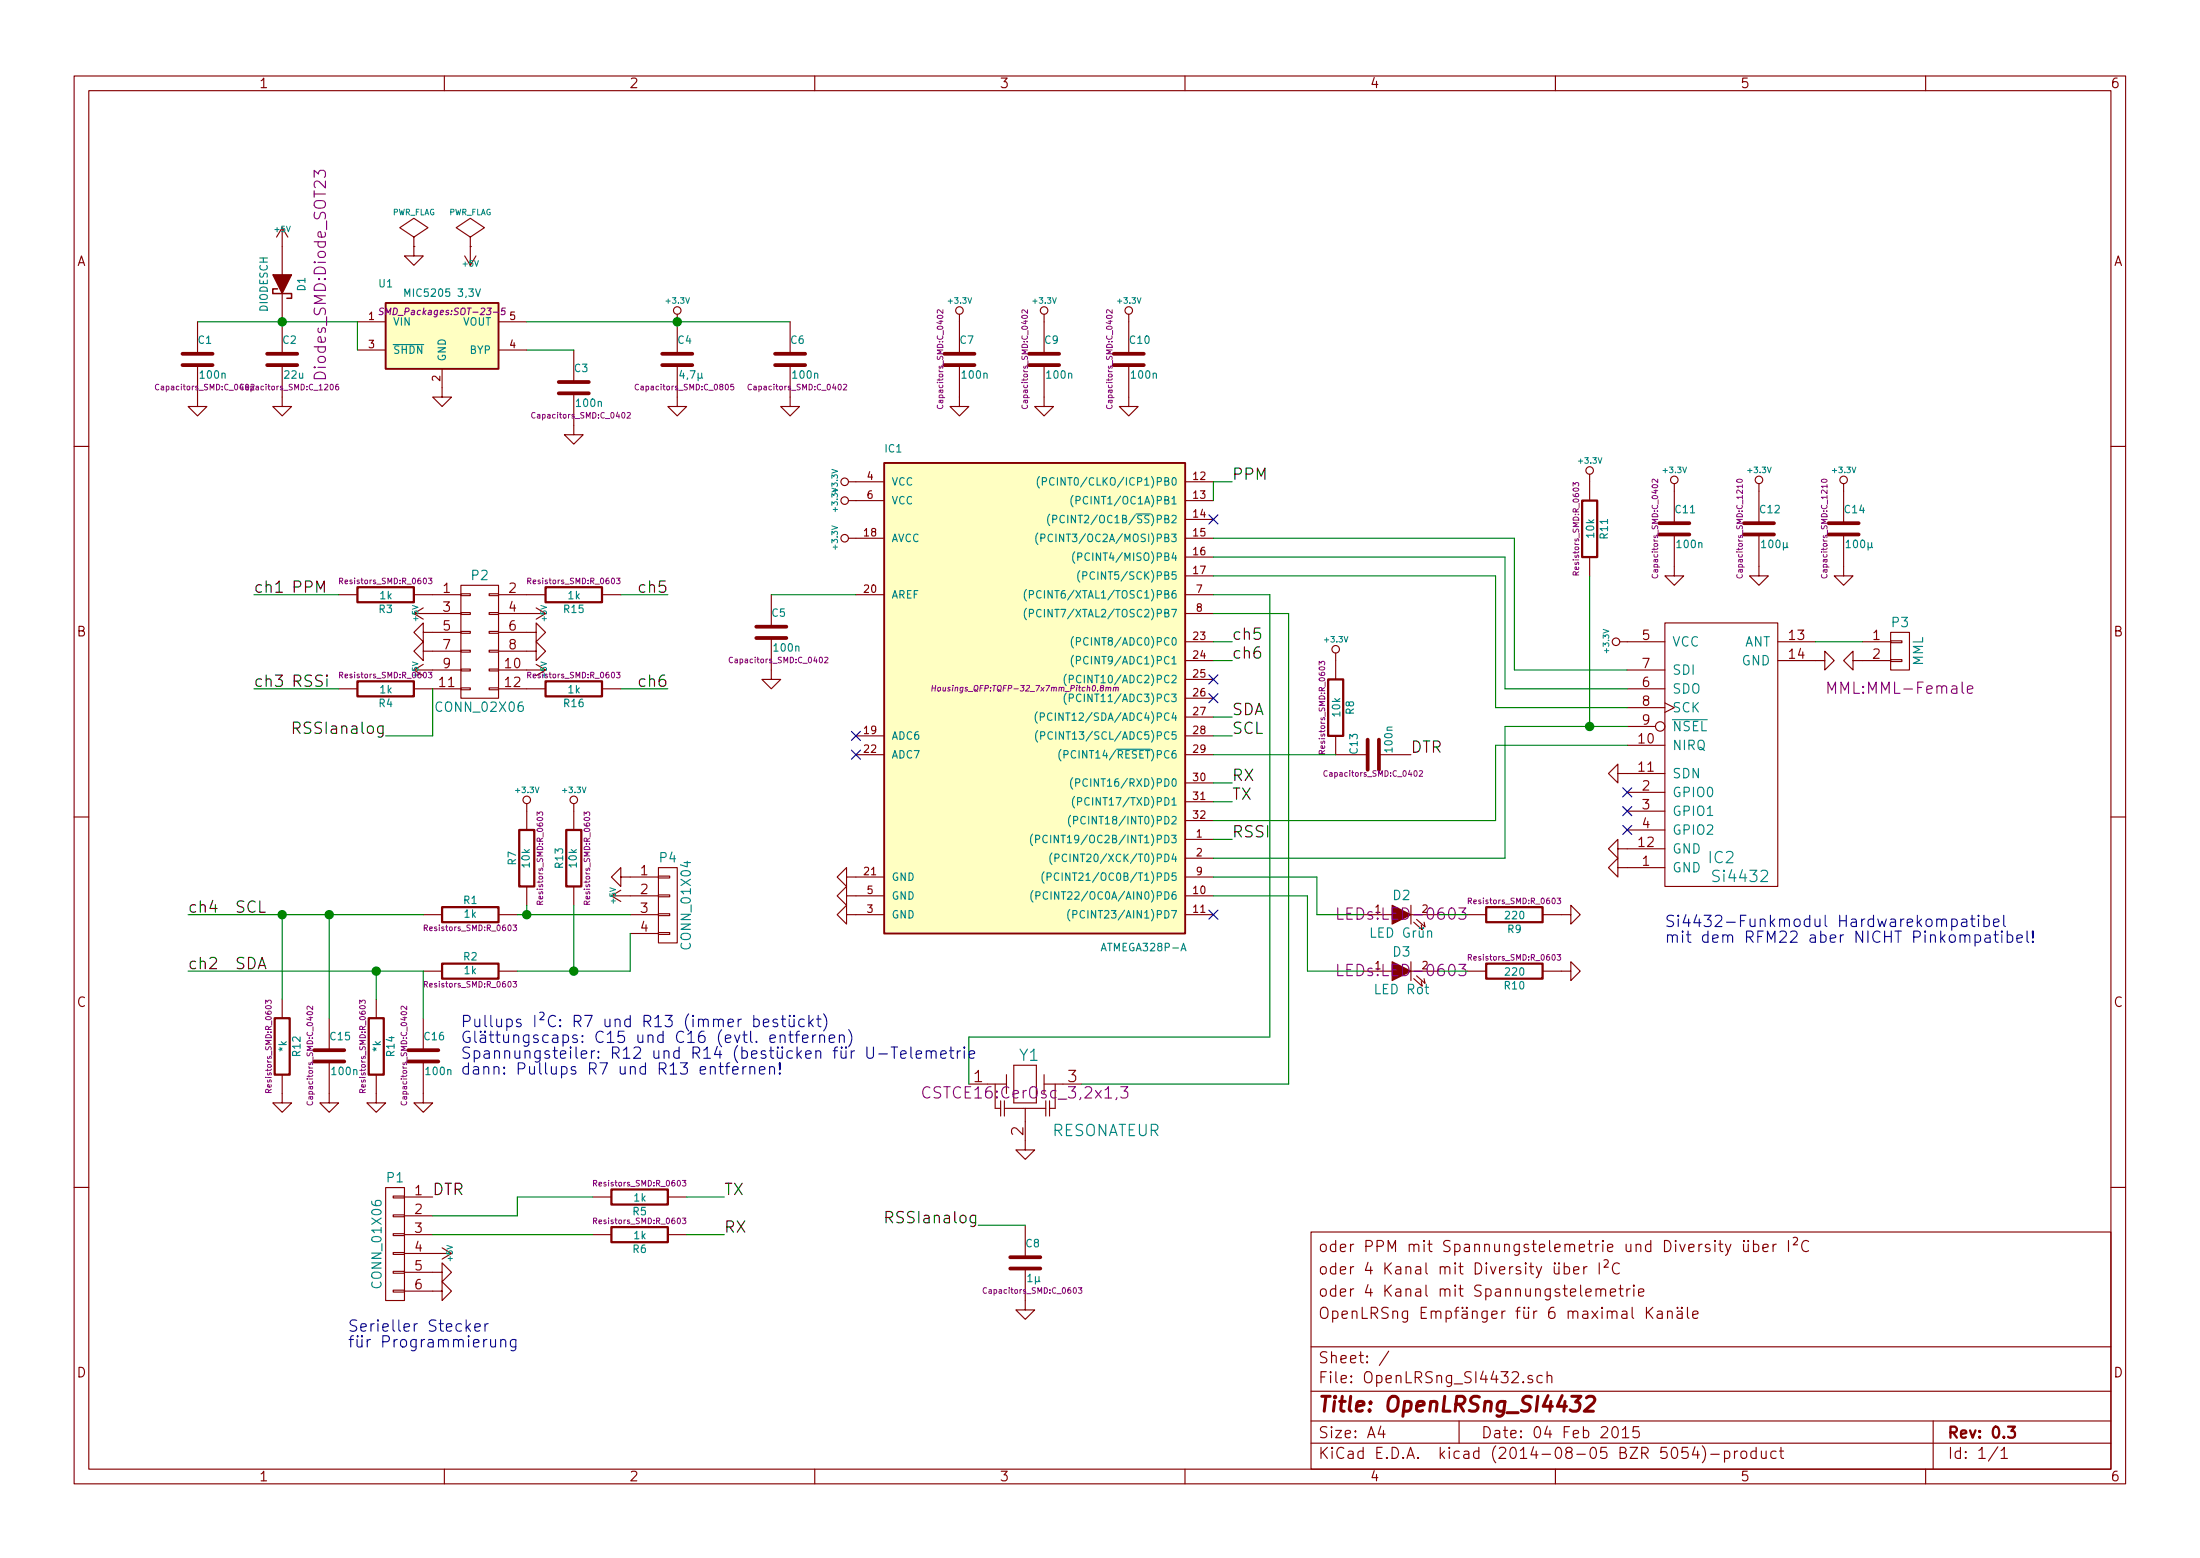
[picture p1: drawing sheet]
EESchema Schematic File Version 2
LIBS:power
LIBS:device
LIBS:transistors
LIBS:conn
LIBS:linear
LIBS:regul
LIBS:74xx
LIBS:cmos4000
LIBS:adc-dac
LIBS:memory
LIBS:xilinx
LIBS:special
LIBS:microcontrollers
LIBS:dsp
LIBS:microchip
LIBS:analog_switches
LIBS:motorola
LIBS:texas
LIBS:intel
LIBS:audio
LIBS:interface
LIBS:digital-audio
LIBS:philips
LIBS:display
LIBS:cypress
LIBS:siliconi
LIBS:opto
LIBS:atmel
LIBS:contrib
LIBS:valves
LIBS:si4432
LIBS:Resonator_3pins
LIBS:OpenLRSng_SI4432-cache
EELAYER 24 0
EELAYER END
$Descr A4 11693 8268
encoding utf-8
Sheet 1 1
Title "OpenLRSng_SI4432"
Date "04 Feb 2015"
Rev "0.3"
Comp ""
Comment1 "OpenLRSng Empfänger für 6 maximal Kanäle"
Comment2 "oder 4 Kanal mit Spannungstelemetrie"
Comment3 "oder 4 Kanal mit Diversity über I²C"
Comment4 "oder PPM mit Spannungstelemetrie und Diversity über I²C"
$EndDescr
$Comp
L Si4432 IC2
U 1 1
P 9150 4000
F 0 "IC2" H 9150 3450 60  0000 C CNN
F 1 "Si4432" H 9250 3350 60  0000 C CNN
F 2 "SI4432_Module:SI4432_Module" H 7800 3550 60  0001 C CNN
F 3 "" H 7800 3550 60  0000 C CNN
	1    9150 4000
	1    0    0    -1  
$EndComp
$Comp
L ATMEGA328P-A IC1
U 1 1
P 5450 3650
F 0 "IC1" H 4700 4900 40  0000 L BNN
F 1 "ATMEGA328P-A" H 5850 2250 40  0000 L BNN
F 2 "Housings_QFP:TQFP-32_7x7mm_Pitch0.8mm" H 5450 3650 30  0000 C CIN
F 3 "" H 5450 3650 60  0000 C CNN
	1    5450 3650
	1    0    0    -1  
$EndComp
$Comp
L +3.3V #PWR01
U 1 1
P 4550 2550
F 0 "#PWR01" H 4550 2510 30  0001 C CNN
F 1 "+3.3V" H 4550 2660 30  0000 C CNN
F 2 "" H 4550 2550 60  0000 C CNN
F 3 "" H 4550 2550 60  0000 C CNN
	1    4550 2550
	0    -1   -1   0   
$EndComp
$Comp
L +3.3V #PWR02
U 1 1
P 4550 2650
F 0 "#PWR02" H 4550 2610 30  0001 C CNN
F 1 "+3.3V" H 4550 2760 30  0000 C CNN
F 2 "" H 4550 2650 60  0000 C CNN
F 3 "" H 4550 2650 60  0000 C CNN
	1    4550 2650
	0    -1   -1   0   
$EndComp
$Comp
L +3.3V #PWR03
U 1 1
P 4550 2850
F 0 "#PWR03" H 4550 2810 30  0001 C CNN
F 1 "+3.3V" H 4550 2960 30  0000 C CNN
F 2 "" H 4550 2850 60  0000 C CNN
F 3 "" H 4550 2850 60  0000 C CNN
	1    4550 2850
	0    -1   -1   0   
$EndComp
$Comp
L GND #PWR04
U 1 1
P 4550 4650
F 0 "#PWR04" H 4550 4650 30  0001 C CNN
F 1 "GND" H 4550 4580 30  0001 C CNN
F 2 "" H 4550 4650 60  0000 C CNN
F 3 "" H 4550 4650 60  0000 C CNN
	1    4550 4650
	0    1    1    0   
$EndComp
$Comp
L GND #PWR05
U 1 1
P 4550 4750
F 0 "#PWR05" H 4550 4750 30  0001 C CNN
F 1 "GND" H 4550 4680 30  0001 C CNN
F 2 "" H 4550 4750 60  0000 C CNN
F 3 "" H 4550 4750 60  0000 C CNN
	1    4550 4750
	0    1    1    0   
$EndComp
$Comp
L GND #PWR06
U 1 1
P 4550 4850
F 0 "#PWR06" H 4550 4850 30  0001 C CNN
F 1 "GND" H 4550 4780 30  0001 C CNN
F 2 "" H 4550 4850 60  0000 C CNN
F 3 "" H 4550 4850 60  0000 C CNN
	1    4550 4850
	0    1    1    0   
$EndComp
$Comp
L C C7
U 1 1
P 5100 1900
F 0 "C7" H 5100 2000 40  0000 L CNN
F 1 "100n" H 5106 1815 40  0000 L CNN
F 2 "Capacitors_SMD:C_0402" V 5000 1900 30  0000 C CNN
F 3 "" H 5100 1900 60  0000 C CNN
	1    5100 1900
	1    0    0    -1  
$EndComp
$Comp
L C C9
U 1 1
P 5550 1900
F 0 "C9" H 5550 2000 40  0000 L CNN
F 1 "100n" H 5556 1815 40  0000 L CNN
F 2 "Capacitors_SMD:C_0402" V 5450 1900 30  0000 C CNN
F 3 "" H 5550 1900 60  0000 C CNN
	1    5550 1900
	1    0    0    -1  
$EndComp
$Comp
L C C10
U 1 1
P 6000 1900
F 0 "C10" H 6000 2000 40  0000 L CNN
F 1 "100n" H 6006 1815 40  0000 L CNN
F 2 "Capacitors_SMD:C_0402" V 5900 1900 30  0000 C CNN
F 3 "" H 6000 1900 60  0000 C CNN
	1    6000 1900
	1    0    0    -1  
$EndComp
$Comp
L GND #PWR07
U 1 1
P 5100 2100
F 0 "#PWR07" H 5100 2100 30  0001 C CNN
F 1 "GND" H 5100 2030 30  0001 C CNN
F 2 "" H 5100 2100 60  0000 C CNN
F 3 "" H 5100 2100 60  0000 C CNN
	1    5100 2100
	1    0    0    -1  
$EndComp
$Comp
L GND #PWR08
U 1 1
P 5550 2100
F 0 "#PWR08" H 5550 2100 30  0001 C CNN
F 1 "GND" H 5550 2030 30  0001 C CNN
F 2 "" H 5550 2100 60  0000 C CNN
F 3 "" H 5550 2100 60  0000 C CNN
	1    5550 2100
	1    0    0    -1  
$EndComp
$Comp
L GND #PWR09
U 1 1
P 6000 2100
F 0 "#PWR09" H 6000 2100 30  0001 C CNN
F 1 "GND" H 6000 2030 30  0001 C CNN
F 2 "" H 6000 2100 60  0000 C CNN
F 3 "" H 6000 2100 60  0000 C CNN
	1    6000 2100
	1    0    0    -1  
$EndComp
$Comp
L +3.3V #PWR010
U 1 1
P 5100 1700
F 0 "#PWR010" H 5100 1660 30  0001 C CNN
F 1 "+3.3V" H 5100 1810 30  0000 C CNN
F 2 "" H 5100 1700 60  0000 C CNN
F 3 "" H 5100 1700 60  0000 C CNN
	1    5100 1700
	1    0    0    -1  
$EndComp
$Comp
L +3.3V #PWR011
U 1 1
P 5550 1700
F 0 "#PWR011" H 5550 1660 30  0001 C CNN
F 1 "+3.3V" H 5550 1810 30  0000 C CNN
F 2 "" H 5550 1700 60  0000 C CNN
F 3 "" H 5550 1700 60  0000 C CNN
	1    5550 1700
	1    0    0    -1  
$EndComp
$Comp
L +3.3V #PWR012
U 1 1
P 6000 1700
F 0 "#PWR012" H 6000 1660 30  0001 C CNN
F 1 "+3.3V" H 6000 1810 30  0000 C CNN
F 2 "" H 6000 1700 60  0000 C CNN
F 3 "" H 6000 1700 60  0000 C CNN
	1    6000 1700
	1    0    0    -1  
$EndComp
$Comp
L C C5
U 1 1
P 4100 3350
F 0 "C5" H 4100 3450 40  0000 L CNN
F 1 "100n" H 4106 3265 40  0000 L CNN
F 2 "Capacitors_SMD:C_0402" H 4138 3200 30  0000 C CNN
F 3 "" H 4100 3350 60  0000 C CNN
	1    4100 3350
	1    0    0    -1  
$EndComp
$Comp
L GND #PWR013
U 1 1
P 4100 3550
F 0 "#PWR013" H 4100 3550 30  0001 C CNN
F 1 "GND" H 4100 3480 30  0001 C CNN
F 2 "" H 4100 3550 60  0000 C CNN
F 3 "" H 4100 3550 60  0000 C CNN
	1    4100 3550
	1    0    0    -1  
$EndComp
$Comp
L C C11
U 1 1
P 8900 2800
F 0 "C11" H 8900 2900 40  0000 L CNN
F 1 "100n" H 8906 2715 40  0000 L CNN
F 2 "Capacitors_SMD:C_0402" V 8800 2800 30  0000 C CNN
F 3 "" H 8900 2800 60  0000 C CNN
	1    8900 2800
	1    0    0    -1  
$EndComp
$Comp
L GND #PWR014
U 1 1
P 8900 3000
F 0 "#PWR014" H 8900 3000 30  0001 C CNN
F 1 "GND" H 8900 2930 30  0001 C CNN
F 2 "" H 8900 3000 60  0000 C CNN
F 3 "" H 8900 3000 60  0000 C CNN
	1    8900 3000
	1    0    0    -1  
$EndComp
$Comp
L +3.3V #PWR015
U 1 1
P 8650 3400
F 0 "#PWR015" H 8650 3360 30  0001 C CNN
F 1 "+3.3V" H 8650 3510 30  0000 C CNN
F 2 "" H 8650 3400 60  0000 C CNN
F 3 "" H 8650 3400 60  0000 C CNN
	1    8650 3400
	0    -1   -1   0   
$EndComp
$Comp
L GND #PWR016
U 1 1
P 8650 4600
F 0 "#PWR016" H 8650 4600 30  0001 C CNN
F 1 "GND" H 8650 4530 30  0001 C CNN
F 2 "" H 8650 4600 60  0000 C CNN
F 3 "" H 8650 4600 60  0000 C CNN
	1    8650 4600
	0    1    1    0   
$EndComp
$Comp
L +3.3V #PWR017
U 1 1
P 8900 2600
F 0 "#PWR017" H 8900 2560 30  0001 C CNN
F 1 "+3.3V" H 8900 2710 30  0000 C CNN
F 2 "" H 8900 2600 60  0000 C CNN
F 3 "" H 8900 2600 60  0000 C CNN
	1    8900 2600
	1    0    0    -1  
$EndComp
$Comp
L R R8
U 1 1
P 7100 3750
F 0 "R8" V 7180 3750 40  0000 C CNN
F 1 "10k" V 7107 3751 40  0000 C CNN
F 2 "Resistors_SMD:R_0603" V 7030 3750 30  0000 C CNN
F 3 "" H 7100 3750 30  0000 C CNN
	1    7100 3750
	1    0    0    -1  
$EndComp
$Comp
L +3.3V #PWR018
U 1 1
P 7100 3500
F 0 "#PWR018" H 7100 3460 30  0001 C CNN
F 1 "+3.3V" H 7100 3610 30  0000 C CNN
F 2 "" H 7100 3500 60  0000 C CNN
F 3 "" H 7100 3500 60  0000 C CNN
	1    7100 3500
	1    0    0    -1  
$EndComp
$Comp
L C C13
U 1 1
P 7300 4000
F 0 "C13" H 7300 4100 40  0000 L CNN
F 1 "100n" H 7306 3915 40  0000 L CNN
F 2 "Capacitors_SMD:C_0402" V 7200 4000 30  0000 C CNN
F 3 "" H 7300 4000 60  0000 C CNN
	1    7300 4000
	0    -1   -1   0   
$EndComp
Text Label 7500 4000 0    60   ~ 0
DTR
$Comp
L RESONATEUR Y1
U 1 1
P 5450 5800
F 0 "Y1" H 5470 6000 60  0000 C CNN
F 1 "RESONATEUR" H 5880 5600 60  0000 C CNN
F 2 "CSTCE16:CerOsc_3,2x1,3" H 5450 5800 60  0000 C CNN
F 3 "" H 5450 5800 60  0000 C CNN
	1    5450 5800
	1    0    0    -1  
$EndComp
$Comp
L GND #PWR019
U 1 1
P 5450 6050
F 0 "#PWR019" H 5450 6050 30  0001 C CNN
F 1 "GND" H 5450 5980 30  0001 C CNN
F 2 "" H 5450 6050 60  0000 C CNN
F 3 "" H 5450 6050 60  0000 C CNN
	1    5450 6050
	1    0    0    -1  
$EndComp
NoConn ~ 6450 3600
NoConn ~ 6450 3700
NoConn ~ 4550 3900
NoConn ~ 4550 4000
NoConn ~ 6450 4850
NoConn ~ 6450 2750
$Comp
L GND #PWR020
U 1 1
P 8650 4100
F 0 "#PWR020" H 8650 4100 30  0001 C CNN
F 1 "GND" H 8650 4030 30  0001 C CNN
F 2 "" H 8650 4100 60  0000 C CNN
F 3 "" H 8650 4100 60  0000 C CNN
	1    8650 4100
	0    1    1    0   
$EndComp
NoConn ~ 8650 4200
NoConn ~ 8650 4300
NoConn ~ 8650 4400
$Comp
L GND #PWR021
U 1 1
P 9650 3500
F 0 "#PWR021" H 9650 3500 30  0001 C CNN
F 1 "GND" H 9650 3430 30  0001 C CNN
F 2 "" H 9650 3500 60  0000 C CNN
F 3 "" H 9650 3500 60  0000 C CNN
	1    9650 3500
	0    -1   -1   0   
$EndComp
$Comp
L R R11
U 1 1
P 8450 2800
F 0 "R11" V 8530 2800 40  0000 C CNN
F 1 "10k" V 8457 2801 40  0000 C CNN
F 2 "Resistors_SMD:R_0603" V 8380 2800 30  0000 C CNN
F 3 "" H 8450 2800 30  0000 C CNN
	1    8450 2800
	1    0    0    -1  
$EndComp
$Comp
L +3.3V #PWR022
U 1 1
P 8450 2550
F 0 "#PWR022" H 8450 2510 30  0001 C CNN
F 1 "+3.3V" H 8450 2660 30  0000 C CNN
F 2 "" H 8450 2550 60  0000 C CNN
F 3 "" H 8450 2550 60  0000 C CNN
	1    8450 2550
	1    0    0    -1  
$EndComp
$Comp
L LED D2
U 1 1
P 7450 4850
F 0 "D2" H 7450 4950 50  0000 C CNN
F 1 "LED Grün" H 7450 4750 50  0000 C CNN
F 2 "LEDs:LED-0603" H 7450 4850 60  0000 C CNN
F 3 "" H 7450 4850 60  0000 C CNN
	1    7450 4850
	1    0    0    -1  
$EndComp
$Comp
L LED D3
U 1 1
P 7450 5150
F 0 "D3" H 7450 5250 50  0000 C CNN
F 1 "LED Rot" H 7450 5050 50  0000 C CNN
F 2 "LEDs:LED-0603" H 7450 5150 60  0000 C CNN
F 3 "" H 7450 5150 60  0000 C CNN
	1    7450 5150
	1    0    0    -1  
$EndComp
$Comp
L R R9
U 1 1
P 8050 4850
F 0 "R9" V 8130 4850 40  0000 C CNN
F 1 "220" V 8057 4851 40  0000 C CNN
F 2 "Resistors_SMD:R_0603" V 7980 4850 30  0000 C CNN
F 3 "" H 8050 4850 30  0000 C CNN
	1    8050 4850
	0    1    1    0   
$EndComp
$Comp
L R R10
U 1 1
P 8050 5150
F 0 "R10" V 8130 5150 40  0000 C CNN
F 1 "220" V 8057 5151 40  0000 C CNN
F 2 "Resistors_SMD:R_0603" V 7980 5150 30  0000 C CNN
F 3 "" H 8050 5150 30  0000 C CNN
	1    8050 5150
	0    1    1    0   
$EndComp
$Comp
L GND #PWR023
U 1 1
P 8300 4850
F 0 "#PWR023" H 8300 4850 30  0001 C CNN
F 1 "GND" H 8300 4780 30  0001 C CNN
F 2 "" H 8300 4850 60  0000 C CNN
F 3 "" H 8300 4850 60  0000 C CNN
	1    8300 4850
	0    -1   -1   0   
$EndComp
$Comp
L GND #PWR024
U 1 1
P 8300 5150
F 0 "#PWR024" H 8300 5150 30  0001 C CNN
F 1 "GND" H 8300 5080 30  0001 C CNN
F 2 "" H 8300 5150 60  0000 C CNN
F 3 "" H 8300 5150 60  0000 C CNN
	1    8300 5150
	0    -1   -1   0   
$EndComp
Text Label 6550 3800 0    60   ~ 0
SDA
Text Label 6550 3900 0    60   ~ 0
SCL
Text Label 6550 2550 0    60   ~ 0
PPM
Text Label 6550 4450 0    60   ~ 0
RSSI
Text Label 6550 4150 0    60   ~ 0
RX
Text Label 6550 4250 0    60   ~ 0
TX
$Comp
L CONN_01X06 P1
U 1 1
P 2100 6600
F 0 "P1" H 2100 6950 50  0000 C CNN
F 1 "CONN_01X06" V 2200 6600 50  0000 C CNN
F 2 "Pin_Headers:Pin_Header_Straight_1x06" H 2100 6600 60  0001 C CNN
F 3 "" H 2100 6600 60  0000 C CNN
	1    2100 6600
	-1   0    0    -1  
$EndComp
Wire Wire Line
	4100 3150 4550 3150
Wire Wire Line
	7100 4000 6450 4000
Wire Wire Line
	6450 3150 6750 3150
Wire Wire Line
	6750 3150 6750 5500
Wire Wire Line
	6750 5500 5150 5500
Wire Wire Line
	5150 5500 5150 5750
Wire Wire Line
	5750 5750 6850 5750
Wire Wire Line
	6850 5750 6850 3250
Wire Wire Line
	6850 3250 6450 3250
Wire Wire Line
	6450 4350 7950 4350
Wire Wire Line
	7950 4350 7950 3950
Wire Wire Line
	7950 3950 8650 3950
Wire Wire Line
	8000 3850 8650 3850
Wire Wire Line
	8000 3850 8000 4550
Wire Wire Line
	8000 4550 6450 4550
Wire Wire Line
	6450 3050 7950 3050
Wire Wire Line
	7950 3050 7950 3750
Wire Wire Line
	7950 3750 8650 3750
Wire Wire Line
	8650 3650 8000 3650
Wire Wire Line
	8000 3650 8000 2950
Wire Wire Line
	8000 2950 6450 2950
Wire Wire Line
	8650 3550 8050 3550
Wire Wire Line
	8050 3550 8050 2850
Wire Wire Line
	8050 2850 6450 2850
Wire Wire Line
	8450 3050 8450 3850
Connection ~ 8450 3850
Wire Wire Line
	7650 4850 7800 4850
Wire Wire Line
	7650 5150 7800 5150
Wire Wire Line
	6450 4650 7000 4650
Wire Wire Line
	7000 4650 7000 4850
Wire Wire Line
	7000 4850 7250 4850
Wire Wire Line
	6450 4750 6950 4750
Wire Wire Line
	6950 4750 6950 5150
Wire Wire Line
	6950 5150 7250 5150
Wire Wire Line
	6550 3900 6450 3900
Wire Wire Line
	6450 3800 6550 3800
Wire Wire Line
	6450 2550 6450 2650
Wire Wire Line
	6550 4450 6450 4450
Wire Wire Line
	6550 4150 6450 4150
Wire Wire Line
	6550 4250 6450 4250
Wire Wire Line
	6550 2550 6450 2550
Text Label 2300 6350 0    60   ~ 0
DTR
Text Label 3850 6550 0    60   ~ 0
RX
Text Label 3850 6350 0    60   ~ 0
TX
$Comp
L R R5
U 1 1
P 3400 6350
F 0 "R5" V 3480 6350 40  0000 C CNN
F 1 "1k" V 3407 6351 40  0000 C CNN
F 2 "Resistors_SMD:R_0603" V 3330 6350 30  0000 C CNN
F 3 "" H 3400 6350 30  0000 C CNN
	1    3400 6350
	0    1    1    0   
$EndComp
$Comp
L R R6
U 1 1
P 3400 6550
F 0 "R6" V 3480 6550 40  0000 C CNN
F 1 "1k" V 3407 6551 40  0000 C CNN
F 2 "Resistors_SMD:R_0603" V 3330 6550 30  0000 C CNN
F 3 "" H 3400 6550 30  0000 C CNN
	1    3400 6550
	0    1    1    0   
$EndComp
Wire Wire Line
	3850 6550 3650 6550
Wire Wire Line
	3850 6350 3650 6350
Wire Wire Line
	2300 6450 2750 6450
Wire Wire Line
	2750 6450 2750 6350
Wire Wire Line
	2750 6350 3150 6350
Wire Wire Line
	2300 6550 3150 6550
$Comp
L GND #PWR025
U 1 1
P 2300 6850
F 0 "#PWR025" H 2300 6850 30  0001 C CNN
F 1 "GND" H 2300 6780 30  0001 C CNN
F 2 "" H 2300 6850 60  0000 C CNN
F 3 "" H 2300 6850 60  0000 C CNN
	1    2300 6850
	0    -1   -1   0   
$EndComp
$Comp
L GND #PWR026
U 1 1
P 2300 6750
F 0 "#PWR026" H 2300 6750 30  0001 C CNN
F 1 "GND" H 2300 6680 30  0001 C CNN
F 2 "" H 2300 6750 60  0000 C CNN
F 3 "" H 2300 6750 60  0000 C CNN
	1    2300 6750
	0    -1   -1   0   
$EndComp
$Comp
L +5V #PWR027
U 1 1
P 2300 6650
F 0 "#PWR027" H 2300 6740 20  0001 C CNN
F 1 "+5V" H 2300 6740 30  0000 C CNN
F 2 "" H 2300 6650 60  0000 C CNN
F 3 "" H 2300 6650 60  0000 C CNN
	1    2300 6650
	0    1    1    0   
$EndComp
Text Label 5200 6500 2    60   ~ 0
RSSIanalog
$Comp
L C C8
U 1 1
P 5450 6700
F 0 "C8" H 5450 6800 40  0000 L CNN
F 1 "1µ" H 5456 6615 40  0000 L CNN
F 2 "Capacitors_SMD:C_0603" H 5488 6550 30  0000 C CNN
F 3 "" H 5450 6700 60  0000 C CNN
	1    5450 6700
	1    0    0    -1  
$EndComp
$Comp
L GND #PWR028
U 1 1
P 5450 6900
F 0 "#PWR028" H 5450 6900 30  0001 C CNN
F 1 "GND" H 5450 6830 30  0001 C CNN
F 2 "" H 5450 6900 60  0000 C CNN
F 3 "" H 5450 6900 60  0000 C CNN
	1    5450 6900
	1    0    0    -1  
$EndComp
Wire Wire Line
	5450 6500 5200 6500
$Comp
L APE8865Y5-33-HF-3 U1
U 1 1
P 2350 1750
F 0 "U1" H 2050 2000 40  0000 C CNN
F 1 "MIC5205 3,3V" H 2350 1950 40  0000 C CNN
F 2 "SMD_Packages:SOT-23-5" H 2350 1850 35  0000 C CIN
F 3 "" H 2350 1750 60  0000 C CNN
	1    2350 1750
	1    0    0    -1  
$EndComp
$Comp
L C C2
U 1 1
P 1500 1900
F 0 "C2" H 1500 2000 40  0000 L CNN
F 1 "22u" H 1506 1815 40  0000 L CNN
F 2 "Capacitors_SMD:C_1206" H 1538 1750 30  0000 C CNN
F 3 "" H 1500 1900 60  0000 C CNN
	1    1500 1900
	1    0    0    -1  
$EndComp
$Comp
L C C4
U 1 1
P 3600 1900
F 0 "C4" H 3600 2000 40  0000 L CNN
F 1 "4,7µ" H 3606 1815 40  0000 L CNN
F 2 "Capacitors_SMD:C_0805" H 3638 1750 30  0000 C CNN
F 3 "" H 3600 1900 60  0000 C CNN
	1    3600 1900
	1    0    0    -1  
$EndComp
$Comp
L GND #PWR029
U 1 1
P 1500 2100
F 0 "#PWR029" H 1500 2100 30  0001 C CNN
F 1 "GND" H 1500 2030 30  0001 C CNN
F 2 "" H 1500 2100 60  0000 C CNN
F 3 "" H 1500 2100 60  0000 C CNN
	1    1500 2100
	1    0    0    -1  
$EndComp
$Comp
L GND #PWR030
U 1 1
P 2350 2050
F 0 "#PWR030" H 2350 2050 30  0001 C CNN
F 1 "GND" H 2350 1980 30  0001 C CNN
F 2 "" H 2350 2050 60  0000 C CNN
F 3 "" H 2350 2050 60  0000 C CNN
	1    2350 2050
	1    0    0    -1  
$EndComp
$Comp
L GND #PWR031
U 1 1
P 3600 2100
F 0 "#PWR031" H 3600 2100 30  0001 C CNN
F 1 "GND" H 3600 2030 30  0001 C CNN
F 2 "" H 3600 2100 60  0000 C CNN
F 3 "" H 3600 2100 60  0000 C CNN
	1    3600 2100
	1    0    0    -1  
$EndComp
Wire Wire Line
	1050 1700 1900 1700
Wire Wire Line
	2800 1700 4200 1700
$Comp
L +3.3V #PWR032
U 1 1
P 3600 1700
F 0 "#PWR032" H 3600 1660 30  0001 C CNN
F 1 "+3.3V" H 3600 1810 30  0000 C CNN
F 2 "" H 3600 1700 60  0000 C CNN
F 3 "" H 3600 1700 60  0000 C CNN
	1    3600 1700
	1    0    0    -1  
$EndComp
$Comp
L C C3
U 1 1
P 3050 2050
F 0 "C3" H 3050 2150 40  0000 L CNN
F 1 "100n" H 3056 1965 40  0000 L CNN
F 2 "Capacitors_SMD:C_0402" H 3088 1900 30  0000 C CNN
F 3 "" H 3050 2050 60  0000 C CNN
	1    3050 2050
	1    0    0    -1  
$EndComp
$Comp
L GND #PWR033
U 1 1
P 3050 2250
F 0 "#PWR033" H 3050 2250 30  0001 C CNN
F 1 "GND" H 3050 2180 30  0001 C CNN
F 2 "" H 3050 2250 60  0000 C CNN
F 3 "" H 3050 2250 60  0000 C CNN
	1    3050 2250
	1    0    0    -1  
$EndComp
Wire Wire Line
	2800 1850 3050 1850
Wire Wire Line
	1900 1700 1900 1850
$Comp
L DIODESCH D1
U 1 1
P 1500 1500
F 0 "D1" H 1500 1600 40  0000 C CNN
F 1 "DIODESCH" H 1500 1400 40  0000 C CNN
F 2 "Diodes_SMD:Diode_SOT23" H 1450 1700 60  0000 C CNN
F 3 "" H 1500 1500 60  0000 C CNN
	1    1500 1500
	0    1    1    0   
$EndComp
$Comp
L +5V #PWR034
U 1 1
P 1500 1300
F 0 "#PWR034" H 1500 1390 20  0001 C CNN
F 1 "+5V" H 1500 1390 30  0000 C CNN
F 2 "" H 1500 1300 60  0000 C CNN
F 3 "" H 1500 1300 60  0000 C CNN
	1    1500 1300
	1    0    0    -1  
$EndComp
$Comp
L C C6
U 1 1
P 4200 1900
F 0 "C6" H 4200 2000 40  0000 L CNN
F 1 "100n" H 4206 1815 40  0000 L CNN
F 2 "Capacitors_SMD:C_0402" H 4238 1750 30  0000 C CNN
F 3 "" H 4200 1900 60  0000 C CNN
	1    4200 1900
	1    0    0    -1  
$EndComp
$Comp
L C C1
U 1 1
P 1050 1900
F 0 "C1" H 1050 2000 40  0000 L CNN
F 1 "100n" H 1056 1815 40  0000 L CNN
F 2 "Capacitors_SMD:C_0402" H 1088 1750 30  0000 C CNN
F 3 "" H 1050 1900 60  0000 C CNN
	1    1050 1900
	1    0    0    -1  
$EndComp
Connection ~ 1500 1700
Connection ~ 3600 1700
$Comp
L GND #PWR035
U 1 1
P 4200 2100
F 0 "#PWR035" H 4200 2100 30  0001 C CNN
F 1 "GND" H 4200 2030 30  0001 C CNN
F 2 "" H 4200 2100 60  0000 C CNN
F 3 "" H 4200 2100 60  0000 C CNN
	1    4200 2100
	1    0    0    -1  
$EndComp
$Comp
L GND #PWR036
U 1 1
P 1050 2100
F 0 "#PWR036" H 1050 2100 30  0001 C CNN
F 1 "GND" H 1050 2030 30  0001 C CNN
F 2 "" H 1050 2100 60  0000 C CNN
F 3 "" H 1050 2100 60  0000 C CNN
	1    1050 2100
	1    0    0    -1  
$EndComp
$Comp
L C C12
U 1 1
P 9350 2800
F 0 "C12" H 9350 2900 40  0000 L CNN
F 1 "100µ" H 9356 2715 40  0000 L CNN
F 2 "Capacitors_SMD:C_1210" V 9250 2800 30  0000 C CNN
F 3 "" H 9350 2800 60  0000 C CNN
	1    9350 2800
	1    0    0    -1  
$EndComp
$Comp
L GND #PWR037
U 1 1
P 9350 3000
F 0 "#PWR037" H 9350 3000 30  0001 C CNN
F 1 "GND" H 9350 2930 30  0001 C CNN
F 2 "" H 9350 3000 60  0000 C CNN
F 3 "" H 9350 3000 60  0000 C CNN
	1    9350 3000
	1    0    0    -1  
$EndComp
$Comp
L +3.3V #PWR038
U 1 1
P 9350 2600
F 0 "#PWR038" H 9350 2560 30  0001 C CNN
F 1 "+3.3V" H 9350 2710 30  0000 C CNN
F 2 "" H 9350 2600 60  0000 C CNN
F 3 "" H 9350 2600 60  0000 C CNN
	1    9350 2600
	1    0    0    -1  
$EndComp
$Comp
L CONN_01X02 P3
U 1 1
P 10100 3450
F 0 "P3" H 10100 3600 50  0000 C CNN
F 1 "MML" V 10200 3450 50  0000 C CNN
F 2 "MML:MML-Female" H 10100 3250 60  0000 C CNN
F 3 "" H 10100 3450 60  0000 C CNN
	1    10100 3450
	1    0    0    -1  
$EndComp
Wire Wire Line
	9650 3400 9900 3400
$Comp
L GND #PWR039
U 1 1
P 9900 3500
F 0 "#PWR039" H 9900 3500 30  0001 C CNN
F 1 "GND" H 9900 3430 30  0001 C CNN
F 2 "" H 9900 3500 60  0000 C CNN
F 3 "" H 9900 3500 60  0000 C CNN
	1    9900 3500
	0    1    1    0   
$EndComp
$Comp
L PWR_FLAG #FLG040
U 1 1
P 2200 1300
F 0 "#FLG040" H 2200 1395 30  0001 C CNN
F 1 "PWR_FLAG" H 2200 1480 30  0000 C CNN
F 2 "" H 2200 1300 60  0000 C CNN
F 3 "" H 2200 1300 60  0000 C CNN
	1    2200 1300
	1    0    0    -1  
$EndComp
$Comp
L PWR_FLAG #FLG041
U 1 1
P 2500 1300
F 0 "#FLG041" H 2500 1395 30  0001 C CNN
F 1 "PWR_FLAG" H 2500 1480 30  0000 C CNN
F 2 "" H 2500 1300 60  0000 C CNN
F 3 "" H 2500 1300 60  0000 C CNN
	1    2500 1300
	1    0    0    -1  
$EndComp
$Comp
L GND #PWR042
U 1 1
P 2200 1300
F 0 "#PWR042" H 2200 1300 30  0001 C CNN
F 1 "GND" H 2200 1230 30  0001 C CNN
F 2 "" H 2200 1300 60  0000 C CNN
F 3 "" H 2200 1300 60  0000 C CNN
	1    2200 1300
	1    0    0    -1  
$EndComp
$Comp
L +5V #PWR043
U 1 1
P 2500 1300
F 0 "#PWR043" H 2500 1390 20  0001 C CNN
F 1 "+5V" H 2500 1390 30  0000 C CNN
F 2 "" H 2500 1300 60  0000 C CNN
F 3 "" H 2500 1300 60  0000 C CNN
	1    2500 1300
	-1   0    0    1   
$EndComp
$Comp
L C C14
U 1 1
P 9800 2800
F 0 "C14" H 9800 2900 40  0000 L CNN
F 1 "100µ" H 9806 2715 40  0000 L CNN
F 2 "Capacitors_SMD:C_1210" V 9700 2800 30  0000 C CNN
F 3 "" H 9800 2800 60  0000 C CNN
	1    9800 2800
	1    0    0    -1  
$EndComp
$Comp
L GND #PWR044
U 1 1
P 9800 3000
F 0 "#PWR044" H 9800 3000 30  0001 C CNN
F 1 "GND" H 9800 2930 30  0001 C CNN
F 2 "" H 9800 3000 60  0000 C CNN
F 3 "" H 9800 3000 60  0000 C CNN
	1    9800 3000
	1    0    0    -1  
$EndComp
$Comp
L +3.3V #PWR045
U 1 1
P 9800 2600
F 0 "#PWR045" H 9800 2560 30  0001 C CNN
F 1 "+3.3V" H 9800 2710 30  0000 C CNN
F 2 "" H 9800 2600 60  0000 C CNN
F 3 "" H 9800 2600 60  0000 C CNN
	1    9800 2600
	1    0    0    -1  
$EndComp
$Comp
L GND #PWR046
U 1 1
P 8650 4500
F 0 "#PWR046" H 8650 4500 30  0001 C CNN
F 1 "GND" H 8650 4430 30  0001 C CNN
F 2 "" H 8650 4500 60  0000 C CNN
F 3 "" H 8650 4500 60  0000 C CNN
	1    8650 4500
	0    1    1    0   
$EndComp
Text Label 6550 3400 0    60   ~ 0
ch5
Text Label 6550 3500 0    60   ~ 0
ch6
Wire Wire Line
	6450 3400 6550 3400
Wire Wire Line
	6450 3500 6550 3500
Text Notes 1850 7150 0    60   ~ 0
Serieller Stecker\nfür Programmierung
Text Notes 8850 5000 0    60   ~ 0
Si4432-Funkmodul Hardwarekompatibel\nmit dem RFM22 aber NICHT Pinkompatibel!
$Comp
L CONN_02X06 P2
U 1 1
P 2550 3400
F 0 "P2" H 2550 3750 50  0000 C CNN
F 1 "CONN_02X06" H 2550 3050 50  0000 C CNN
F 2 "Pin_Headers:Pin_Header_Angled_2x06" H 2550 2200 60  0001 C CNN
F 3 "" H 2550 2200 60  0000 C CNN
	1    2550 3400
	1    0    0    -1  
$EndComp
$Comp
L GND #PWR047
U 1 1
P 2800 3350
F 0 "#PWR047" H 2800 3350 30  0001 C CNN
F 1 "GND" H 2800 3280 30  0001 C CNN
F 2 "" H 2800 3350 60  0000 C CNN
F 3 "" H 2800 3350 60  0000 C CNN
	1    2800 3350
	0    -1   -1   0   
$EndComp
$Comp
L GND #PWR048
U 1 1
P 2800 3450
F 0 "#PWR048" H 2800 3450 30  0001 C CNN
F 1 "GND" H 2800 3380 30  0001 C CNN
F 2 "" H 2800 3450 60  0000 C CNN
F 3 "" H 2800 3450 60  0000 C CNN
	1    2800 3450
	0    -1   -1   0   
$EndComp
$Comp
L GND #PWR049
U 1 1
P 2300 3350
F 0 "#PWR049" H 2300 3350 30  0001 C CNN
F 1 "GND" H 2300 3280 30  0001 C CNN
F 2 "" H 2300 3350 60  0000 C CNN
F 3 "" H 2300 3350 60  0000 C CNN
	1    2300 3350
	0    1    1    0   
$EndComp
$Comp
L GND #PWR050
U 1 1
P 2300 3450
F 0 "#PWR050" H 2300 3450 30  0001 C CNN
F 1 "GND" H 2300 3380 30  0001 C CNN
F 2 "" H 2300 3450 60  0000 C CNN
F 3 "" H 2300 3450 60  0000 C CNN
	1    2300 3450
	0    1    1    0   
$EndComp
$Comp
L +5V #PWR051
U 1 1
P 2800 3250
F 0 "#PWR051" H 2800 3340 20  0001 C CNN
F 1 "+5V" H 2800 3340 30  0000 C CNN
F 2 "" H 2800 3250 60  0000 C CNN
F 3 "" H 2800 3250 60  0000 C CNN
	1    2800 3250
	0    1    1    0   
$EndComp
$Comp
L +5V #PWR052
U 1 1
P 2800 3550
F 0 "#PWR052" H 2800 3640 20  0001 C CNN
F 1 "+5V" H 2800 3640 30  0000 C CNN
F 2 "" H 2800 3550 60  0000 C CNN
F 3 "" H 2800 3550 60  0000 C CNN
	1    2800 3550
	0    1    1    0   
$EndComp
$Comp
L +5V #PWR053
U 1 1
P 2300 3250
F 0 "#PWR053" H 2300 3340 20  0001 C CNN
F 1 "+5V" H 2300 3340 30  0000 C CNN
F 2 "" H 2300 3250 60  0000 C CNN
F 3 "" H 2300 3250 60  0000 C CNN
	1    2300 3250
	0    -1   -1   0   
$EndComp
$Comp
L +5V #PWR054
U 1 1
P 2300 3550
F 0 "#PWR054" H 2300 3640 20  0001 C CNN
F 1 "+5V" H 2300 3640 30  0000 C CNN
F 2 "" H 2300 3550 60  0000 C CNN
F 3 "" H 2300 3550 60  0000 C CNN
	1    2300 3550
	0    -1   -1   0   
$EndComp
$Comp
L R R3
U 1 1
P 2050 3150
F 0 "R3" V 2130 3150 40  0000 C CNN
F 1 "1k" V 2057 3151 40  0000 C CNN
F 2 "Resistors_SMD:R_0603" V 1980 3150 30  0000 C CNN
F 3 "" H 2050 3150 30  0000 C CNN
	1    2050 3150
	0    1    1    0   
$EndComp
$Comp
L R R15
U 1 1
P 3050 3150
F 0 "R15" V 3130 3150 40  0000 C CNN
F 1 "1k" V 3057 3151 40  0000 C CNN
F 2 "Resistors_SMD:R_0603" V 2980 3150 30  0000 C CNN
F 3 "" H 3050 3150 30  0000 C CNN
	1    3050 3150
	0    1    1    0   
$EndComp
$Comp
L R R16
U 1 1
P 3050 3650
F 0 "R16" V 3130 3650 40  0000 C CNN
F 1 "1k" V 3057 3651 40  0000 C CNN
F 2 "Resistors_SMD:R_0603" V 2980 3650 30  0000 C CNN
F 3 "" H 3050 3650 30  0000 C CNN
	1    3050 3650
	0    1    1    0   
$EndComp
$Comp
L R R4
U 1 1
P 2050 3650
F 0 "R4" V 2130 3650 40  0000 C CNN
F 1 "1k" V 2057 3651 40  0000 C CNN
F 2 "Resistors_SMD:R_0603" V 1980 3650 30  0000 C CNN
F 3 "" H 2050 3650 30  0000 C CNN
	1    2050 3650
	0    1    1    0   
$EndComp
Text Label 1550 3150 0    60   ~ 0
PPM
Text Label 1550 3650 0    60   ~ 0
RSSi
Text Label 3550 3150 2    60   ~ 0
ch5
Text Label 3550 3650 2    60   ~ 0
ch6
Wire Wire Line
	1350 3650 1800 3650
Wire Wire Line
	3300 3150 3550 3150
Wire Wire Line
	3300 3650 3550 3650
Text Label 2050 3900 2    60   ~ 0
RSSIanalog
Wire Wire Line
	2050 3900 2300 3900
Wire Wire Line
	2300 3900 2300 3650
$Comp
L CONN_01X04 P4
U 1 1
P 3550 4800
F 0 "P4" H 3550 5050 50  0000 C CNN
F 1 "CONN_01X04" V 3650 4800 50  0000 C CNN
F 2 "Connectors_Molex:Connector_Molex_PicoBlade_53261-0471" H 3550 4800 60  0001 C CNN
F 3 "" H 3550 4800 60  0000 C CNN
	1    3550 4800
	1    0    0    -1  
$EndComp
$Comp
L +5V #PWR055
U 1 1
P 3350 4750
F 0 "#PWR055" H 3350 4840 20  0001 C CNN
F 1 "+5V" H 3350 4840 30  0000 C CNN
F 2 "" H 3350 4750 60  0000 C CNN
F 3 "" H 3350 4750 60  0000 C CNN
	1    3350 4750
	0    -1   -1   0   
$EndComp
$Comp
L GND #PWR056
U 1 1
P 3350 4650
F 0 "#PWR056" H 3350 4650 30  0001 C CNN
F 1 "GND" H 3350 4580 30  0001 C CNN
F 2 "" H 3350 4650 60  0000 C CNN
F 3 "" H 3350 4650 60  0000 C CNN
	1    3350 4650
	0    1    1    0   
$EndComp
Text Label 1250 4850 0    60   ~ 0
SCL
Text Label 1250 5150 0    60   ~ 0
SDA
$Comp
L R R13
U 1 1
P 3050 4550
F 0 "R13" V 3130 4550 40  0000 C CNN
F 1 "10k" V 3057 4551 40  0000 C CNN
F 2 "Resistors_SMD:R_0603" V 2980 4550 30  0000 C CNN
F 3 "" H 3050 4550 30  0000 C CNN
	1    3050 4550
	-1   0    0    1   
$EndComp
$Comp
L +3.3V #PWR057
U 1 1
P 3050 4300
F 0 "#PWR057" H 3050 4260 30  0001 C CNN
F 1 "+3.3V" H 3050 4410 30  0000 C CNN
F 2 "" H 3050 4300 60  0000 C CNN
F 3 "" H 3050 4300 60  0000 C CNN
	1    3050 4300
	1    0    0    -1  
$EndComp
$Comp
L R R1
U 1 1
P 2500 4850
F 0 "R1" V 2580 4850 40  0000 C CNN
F 1 "1k" V 2507 4851 40  0000 C CNN
F 2 "Resistors_SMD:R_0603" V 2430 4850 30  0000 C CNN
F 3 "" H 2500 4850 30  0000 C CNN
	1    2500 4850
	0    -1   -1   0   
$EndComp
$Comp
L R R2
U 1 1
P 2500 5150
F 0 "R2" V 2580 5150 40  0000 C CNN
F 1 "1k" V 2507 5151 40  0000 C CNN
F 2 "Resistors_SMD:R_0603" V 2430 5150 30  0000 C CNN
F 3 "" H 2500 5150 30  0000 C CNN
	1    2500 5150
	0    -1   -1   0   
$EndComp
Wire Wire Line
	1000 4850 2250 4850
$Comp
L C C16
U 1 1
P 2250 5600
F 0 "C16" H 2250 5700 40  0000 L CNN
F 1 "100n" H 2256 5515 40  0000 L CNN
F 2 "Capacitors_SMD:C_0402" V 2150 5600 30  0000 C CNN
F 3 "" H 2250 5600 60  0000 C CNN
	1    2250 5600
	1    0    0    -1  
$EndComp
$Comp
L C C15
U 1 1
P 1750 5600
F 0 "C15" H 1750 5700 40  0000 L CNN
F 1 "100n" H 1756 5515 40  0000 L CNN
F 2 "Capacitors_SMD:C_0402" V 1650 5600 30  0000 C CNN
F 3 "" H 1750 5600 60  0000 C CNN
	1    1750 5600
	1    0    0    -1  
$EndComp
Wire Wire Line
	2250 5150 2250 5400
Wire Wire Line
	1000 5150 2250 5150
$Comp
L GND #PWR058
U 1 1
P 2250 5800
F 0 "#PWR058" H 2250 5800 30  0001 C CNN
F 1 "GND" H 2250 5730 30  0001 C CNN
F 2 "" H 2250 5800 60  0000 C CNN
F 3 "" H 2250 5800 60  0000 C CNN
	1    2250 5800
	1    0    0    -1  
$EndComp
$Comp
L GND #PWR059
U 1 1
P 1750 5800
F 0 "#PWR059" H 1750 5800 30  0001 C CNN
F 1 "GND" H 1750 5730 30  0001 C CNN
F 2 "" H 1750 5800 60  0000 C CNN
F 3 "" H 1750 5800 60  0000 C CNN
	1    1750 5800
	1    0    0    -1  
$EndComp
$Comp
L +3.3V #PWR060
U 1 1
P 2800 4300
F 0 "#PWR060" H 2800 4260 30  0001 C CNN
F 1 "+3.3V" H 2800 4410 30  0000 C CNN
F 2 "" H 2800 4300 60  0000 C CNN
F 3 "" H 2800 4300 60  0000 C CNN
	1    2800 4300
	1    0    0    -1  
$EndComp
$Comp
L R R7
U 1 1
P 2800 4550
F 0 "R7" V 2880 4550 40  0000 C CNN
F 1 "10k" V 2807 4551 40  0000 C CNN
F 2 "Resistors_SMD:R_0603" V 2730 4550 30  0000 C CNN
F 3 "" H 2800 4550 30  0000 C CNN
	1    2800 4550
	-1   0    0    1   
$EndComp
$Comp
L R R14
U 1 1
P 2000 5550
F 0 "R14" V 2080 5550 40  0000 C CNN
F 1 "*k" V 2007 5551 40  0000 C CNN
F 2 "Resistors_SMD:R_0603" V 1930 5550 30  0000 C CNN
F 3 "" H 2000 5550 30  0000 C CNN
	1    2000 5550
	1    0    0    -1  
$EndComp
$Comp
L R R12
U 1 1
P 1500 5550
F 0 "R12" V 1580 5550 40  0000 C CNN
F 1 "*k" V 1507 5551 40  0000 C CNN
F 2 "Resistors_SMD:R_0603" V 1430 5550 30  0000 C CNN
F 3 "" H 1500 5550 30  0000 C CNN
	1    1500 5550
	1    0    0    -1  
$EndComp
$Comp
L GND #PWR061
U 1 1
P 2000 5800
F 0 "#PWR061" H 2000 5800 30  0001 C CNN
F 1 "GND" H 2000 5730 30  0001 C CNN
F 2 "" H 2000 5800 60  0000 C CNN
F 3 "" H 2000 5800 60  0000 C CNN
	1    2000 5800
	1    0    0    -1  
$EndComp
$Comp
L GND #PWR062
U 1 1
P 1500 5800
F 0 "#PWR062" H 1500 5800 30  0001 C CNN
F 1 "GND" H 1500 5730 30  0001 C CNN
F 2 "" H 1500 5800 60  0000 C CNN
F 3 "" H 1500 5800 60  0000 C CNN
	1    1500 5800
	1    0    0    -1  
$EndComp
Wire Wire Line
	2000 5300 2000 5150
Connection ~ 2000 5150
Wire Wire Line
	1750 5400 1750 4850
Connection ~ 1750 4850
Wire Wire Line
	1500 5300 1500 4850
Connection ~ 1500 4850
Wire Wire Line
	2750 4850 3350 4850
Wire Wire Line
	2750 5150 3350 5150
Wire Wire Line
	3350 5150 3350 4950
Wire Wire Line
	2800 4800 2800 4850
Connection ~ 2800 4850
Wire Wire Line
	3050 4800 3050 5150
Connection ~ 3050 5150
Text Notes 2450 5700 0    60   ~ 0
Pullups I²C: R7 und R13 (immer bestückt)\nGlättungscaps: C15 und C16 (evtl. entfernen)\nSpannungsteiler: R12 und R14 (bestücken für U-Telemetrie\ndann: Pullups R7 und R13 entfernen!
Wire Wire Line
	1350 3150 1800 3150
Text Label 1350 3150 0    60   ~ 0
ch1
Text Label 1350 3650 0    60   ~ 0
ch3
Text Label 1000 5150 0    60   ~ 0
ch2
Text Label 1000 4850 0    60   ~ 0
ch4
$EndSCHEMATC
